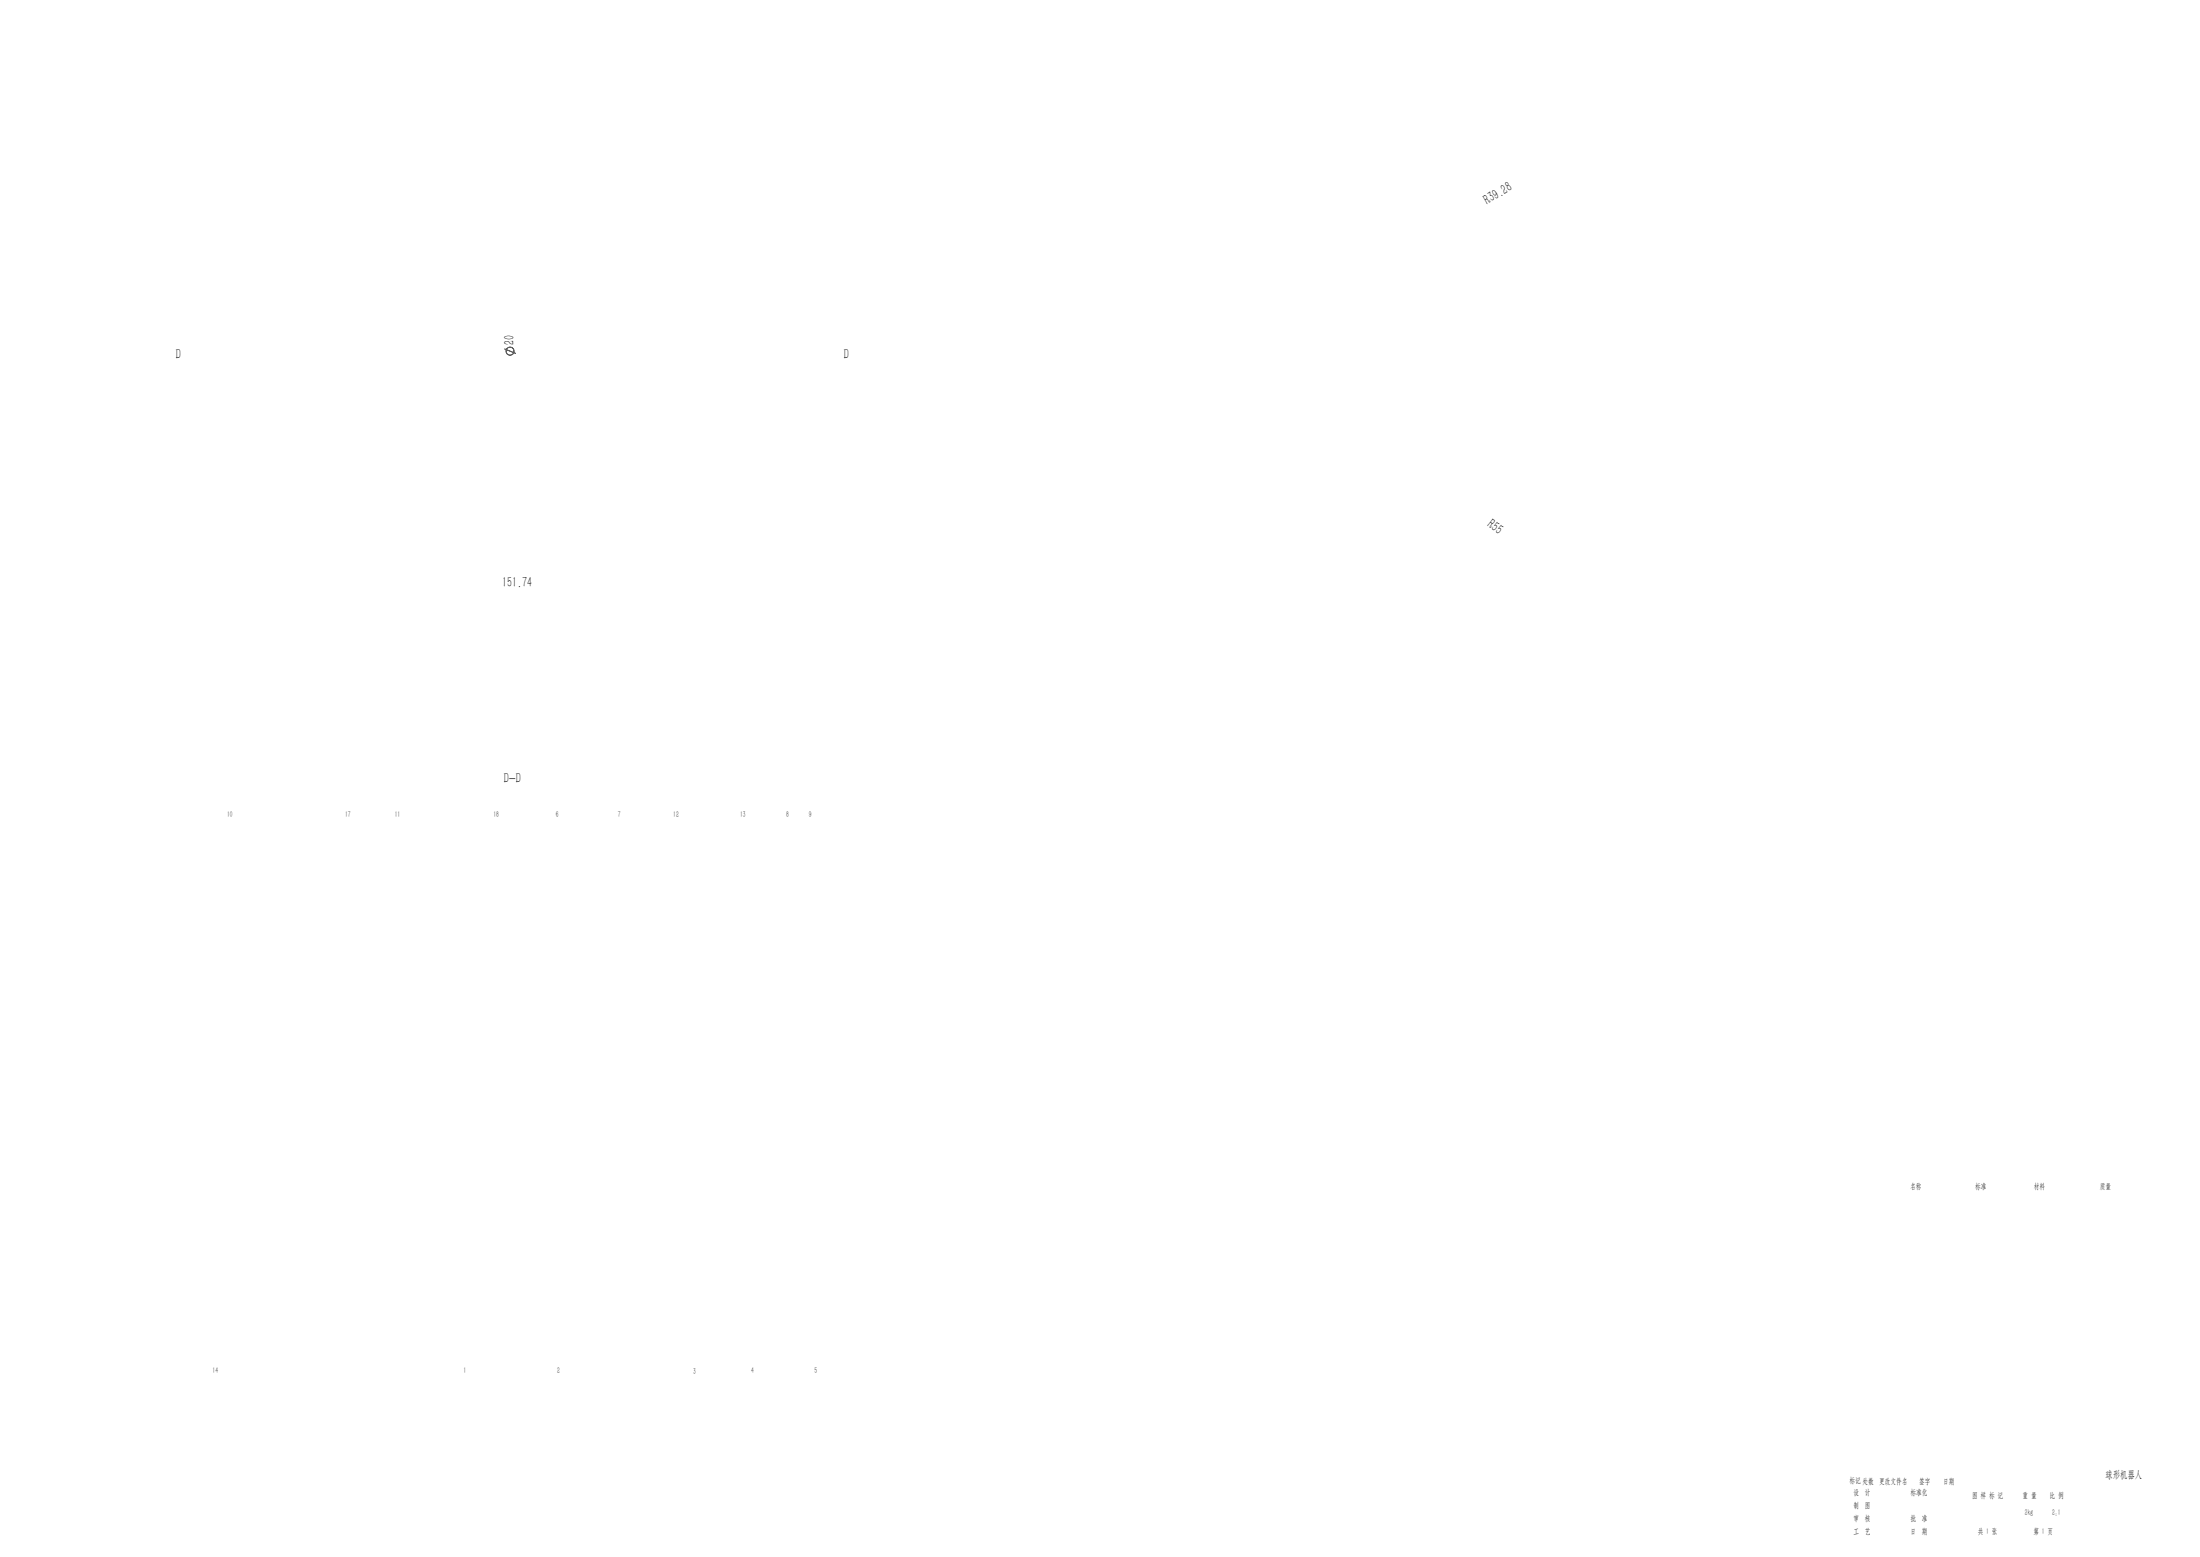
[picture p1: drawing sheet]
<svg xmlns="http://www.w3.org/2000/svg" width="1189mm" height="841mm" viewBox="0 0 1189 841" stroke-linecap="round" stroke-linejoin="round" font-family="sans-serif">
<g fill="none" stroke="#000" stroke-width=".54">
<path d="M273 188l6 3"/>
<circle cx="276" cy="190" r="2.2"/>
</g>
<g font-size="7.8">
<text x="804" y="111" transform="rotate(-30 804 111)">R39.28</text>
<text x="278" y="186" transform="rotate(-90 278 186)">20</text>
<text x="95" y="194">D</text>
<text x="456" y="194">D</text>
<text x="803" y="284" transform="rotate(38 803 284)">R55</text>
<text x="271" y="317">151.74</text>
<text x="272" y="423">D-D</text>
</g>
<text font-size="5.6" x="1138" y="798">球形机器人</text>
<g font-size="4.4">
<text x="123" y="441">10</text>
<text x="187" y="441">17</text>
<text x="213" y="441">11</text>
<text x="267" y="441">18</text>
<text x="300" y="441">6</text>
<text x="334" y="441">7</text>
<text x="364" y="441">12</text>
<text x="400" y="441">13</text>
<text x="425" y="441">8</text>
<text x="437" y="441">9</text>
<text x="1032" y="642">名称</text>
<text x="1067" y="642">标准</text>
<text x="1099" y="642">材料</text>
<text x="1135" y="642">质量</text>
<text x="115" y="742">14</text>
<text x="250" y="742">1</text>
<text x="301" y="742">2</text>
<text x="375" y="742">3</text>
<text x="406" y="742">4</text>
<text x="440" y="742">5</text>
<text x="1000" y="801">标记 处数 更改文件名</text>
<text x="1037" y="801">签字</text>
<text x="1050" y="801">日期</text>
<text x="1002" y="808">设 计</text>
<text x="1032" y="808">标准化</text>
<text x="1066" y="809">图 样 标 记</text>
<text x="1093" y="809">重 量</text>
<text x="1108" y="809">比 例</text>
<text x="1002" y="815">制 图</text>
<text x="1002" y="822">审 核</text>
<text x="1032" y="822">批 准</text>
<text x="1094" y="818">2kg</text>
<text x="1109" y="819">2:1</text>
<text x="1002" y="828">工 艺</text>
<text x="1032" y="828">日 期</text>
<text x="1069" y="828">共 1 张</text>
<text x="1099" y="828">第 1 页</text>
</g>
</svg>
